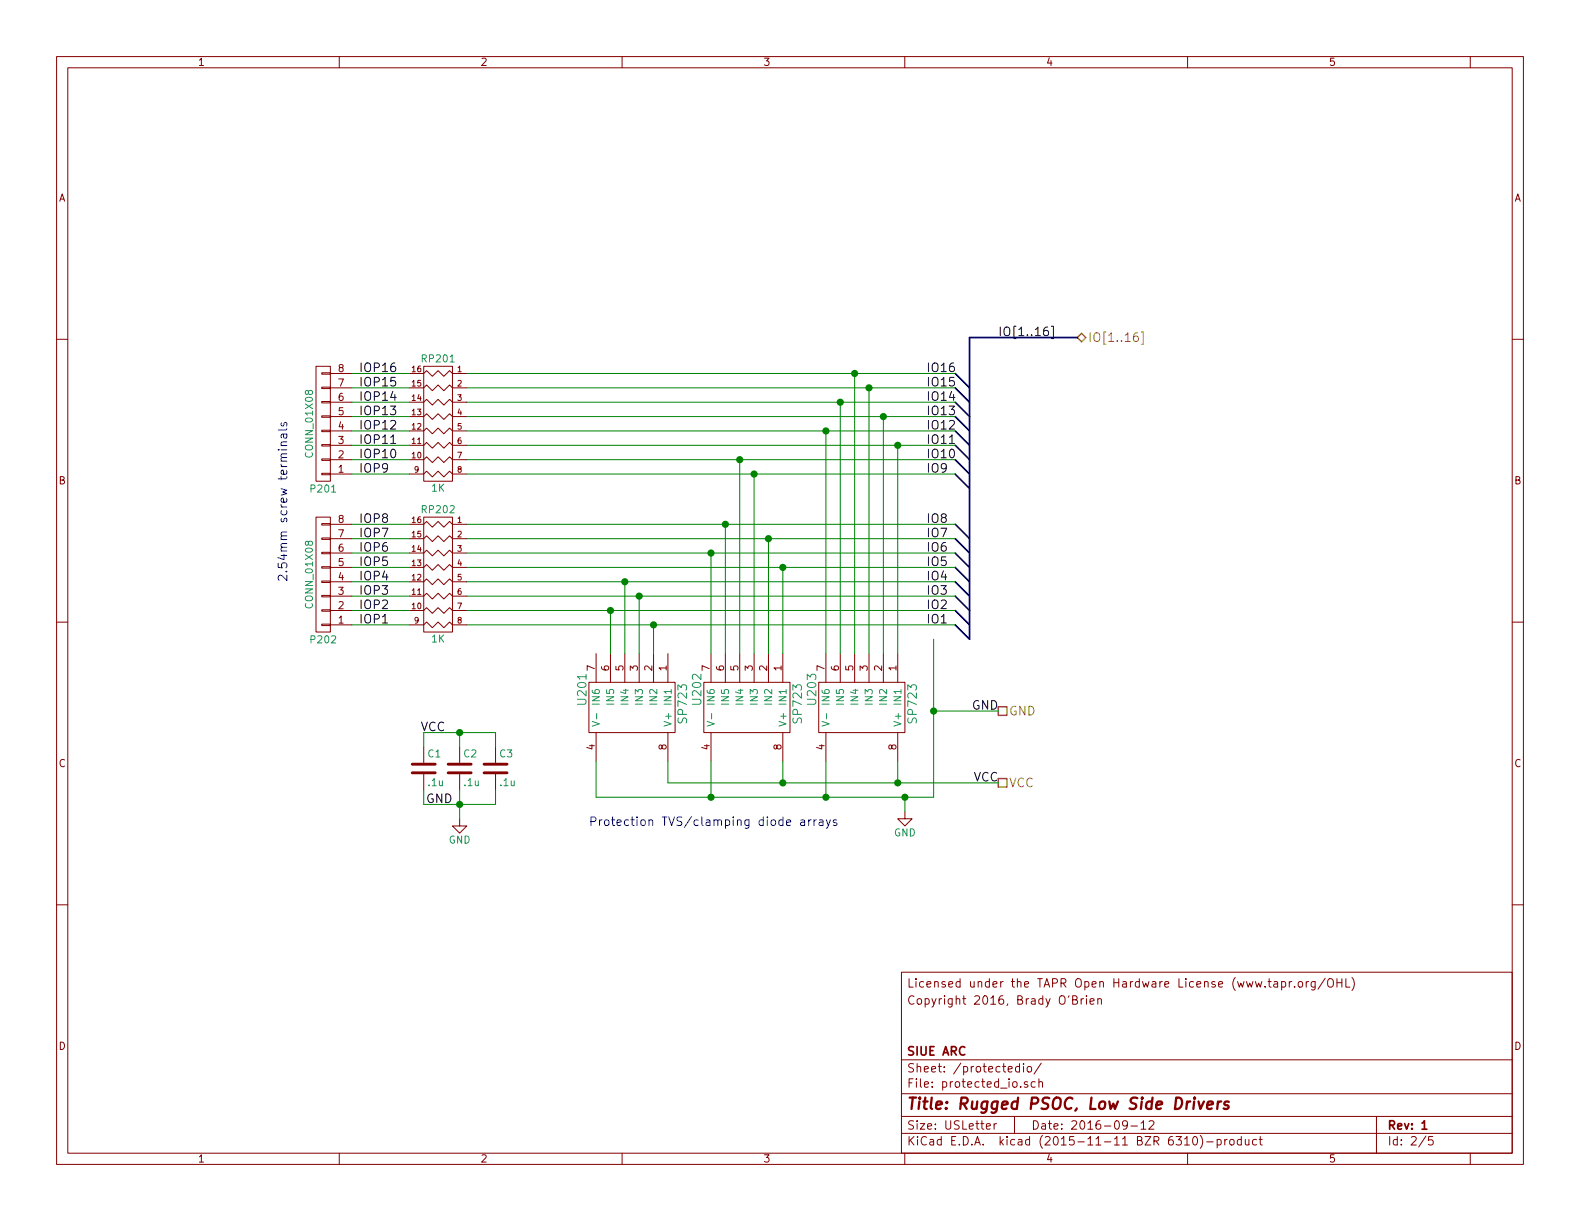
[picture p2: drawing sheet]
EESchema Schematic File Version 2
LIBS:power
LIBS:device
LIBS:transistors
LIBS:conn
LIBS:linear
LIBS:regul
LIBS:74xx
LIBS:cmos4000
LIBS:adc-dac
LIBS:memory
LIBS:xilinx
LIBS:microcontrollers
LIBS:dsp
LIBS:microchip
LIBS:analog_switches
LIBS:motorola
LIBS:texas
LIBS:intel
LIBS:audio
LIBS:interface
LIBS:digital-audio
LIBS:philips
LIBS:display
LIBS:cypress
LIBS:siliconi
LIBS:opto
LIBS:atmel
LIBS:contrib
LIBS:valves
LIBS:cartboard
LIBS:cartboard-cache
EELAYER 25 0
EELAYER END
$Descr USLetter 11000 8500
encoding utf-8
Sheet 2 5
Title "Rugged PSOC, Low Side Drivers"
Date "2016-09-12"
Rev "1"
Comp "SIUE ARC"
Comment1 ""
Comment2 ""
Comment3 "Copyright 2016, Brady O'Brien"
Comment4 "Licensed under the TAPR Open Hardware License (www.tapr.org/OHL)"
$EndDescr
Text Notes 4100 5750 0    60   ~ 0
Protection TVS/clamping diode arrays
$Comp
L SP723 U202
U 1 1
P 4800 4750
F 0 "U202" H 4850 4800 60  0000 C CNN
F 1 "SP723" H 4950 5500 60  0000 C CNN
F 2 "Housings_SOIC:SOIC-8_3.9x4.9mm_Pitch1.27mm" H 4800 4750 60  0001 C CNN
F 3 "" H 4800 4750 60  0000 C CNN
	1    4800 4750
	0    1    1    0   
$EndComp
Text Label 6450 4350 0    60   ~ 0
IO1
Text Label 6450 4250 0    60   ~ 0
IO2
Text Label 6450 4150 0    60   ~ 0
IO3
Text Label 6450 4050 0    60   ~ 0
IO4
Text Label 6450 3950 0    60   ~ 0
IO5
Text Label 6450 3850 0    60   ~ 0
IO6
Text Label 6450 3750 0    60   ~ 0
IO7
Text Label 6450 3650 0    60   ~ 0
IO8
Text Label 6450 3200 0    60   ~ 0
IO10
Text Label 6450 3100 0    60   ~ 0
IO11
Text Label 6450 3000 0    60   ~ 0
IO12
Text Label 6450 2900 0    60   ~ 0
IO13
Text Label 6450 2800 0    60   ~ 0
IO14
Text Label 6450 2700 0    60   ~ 0
IO15
Text Label 6450 2600 0    60   ~ 0
IO16
Text Label 6450 3300 0    60   ~ 0
IO9
Entry Bus Bus
	6650 2600 6750 2700
Entry Bus Bus
	6650 2700 6750 2800
Entry Bus Bus
	6650 2800 6750 2900
Entry Bus Bus
	6650 2900 6750 3000
Entry Bus Bus
	6650 3000 6750 3100
Entry Bus Bus
	6650 3100 6750 3200
Entry Bus Bus
	6650 3200 6750 3300
Entry Bus Bus
	6650 3300 6750 3400
Entry Bus Bus
	6650 3650 6750 3750
Entry Bus Bus
	6650 3750 6750 3850
Entry Bus Bus
	6650 3850 6750 3950
Entry Bus Bus
	6650 3950 6750 4050
Entry Bus Bus
	6650 4050 6750 4150
Entry Bus Bus
	6650 4150 6750 4250
Entry Bus Bus
	6650 4250 6750 4350
Entry Bus Bus
	6650 4350 6750 4450
Text HLabel 7500 2350 2    60   BiDi ~ 0
IO[1..16]
Text Label 6950 5450 2    60   ~ 0
VCC
Text HLabel 6950 4950 2    60   UnSpc ~ 0
GND
Text HLabel 6950 5450 2    60   UnSpc ~ 0
VCC
Text Label 6950 4950 2    60   ~ 0
GND
$Comp
L GND #PWR010
U 1 1
P 6300 5650
F 0 "#PWR010" H 6300 5400 50  0001 C CNN
F 1 "GND" H 6300 5500 50  0000 C CNN
F 2 "" H 6300 5650 60  0000 C CNN
F 3 "" H 6300 5650 60  0000 C CNN
	1    6300 5650
	1    0    0    -1  
$EndComp
Text Label 2500 4350 0    60   ~ 0
IOP1
Text Label 2500 4250 0    60   ~ 0
IOP2
Text Label 2500 4150 0    60   ~ 0
IOP3
Text Label 2500 4050 0    60   ~ 0
IOP4
Text Label 2500 3950 0    60   ~ 0
IOP5
Text Label 2500 3850 0    60   ~ 0
IOP6
Text Label 2500 3750 0    60   ~ 0
IOP7
Text Label 2500 3650 0    60   ~ 0
IOP8
Text Label 2500 3300 0    60   ~ 0
IOP9
Text Label 2500 3200 0    60   ~ 0
IOP10
Text Label 2500 3100 0    60   ~ 0
IOP11
Text Label 2500 3000 0    60   ~ 0
IOP12
Text Label 2500 2900 0    60   ~ 0
IOP13
Text Label 2500 2800 0    60   ~ 0
IOP14
Text Label 2500 2700 0    60   ~ 0
IOP15
Text Label 2500 2600 0    60   ~ 0
IOP16
Text Notes 2000 4050 1    60   ~ 0
2.54mm screw terminals
Text Label 6950 2350 0    60   ~ 0
IO[1..16]
$Comp
L C C1
U 1 1
P 2950 5350
F 0 "C1" H 2975 5450 50  0000 L CNN
F 1 ".1u" H 2975 5250 50  0000 L CNN
F 2 "Capacitors_SMD:C_0603_HandSoldering" H 2988 5200 30  0001 C CNN
F 3 "" H 2950 5350 60  0000 C CNN
	1    2950 5350
	1    0    0    -1  
$EndComp
$Comp
L C C2
U 1 1
P 3200 5350
F 0 "C2" H 3225 5450 50  0000 L CNN
F 1 ".1u" H 3225 5250 50  0000 L CNN
F 2 "Capacitors_SMD:C_0603_HandSoldering" H 3238 5200 30  0001 C CNN
F 3 "" H 3200 5350 60  0000 C CNN
	1    3200 5350
	1    0    0    -1  
$EndComp
$Comp
L C C3
U 1 1
P 3450 5350
F 0 "C3" H 3475 5450 50  0000 L CNN
F 1 ".1u" H 3475 5250 50  0000 L CNN
F 2 "Capacitors_SMD:C_0603_HandSoldering" H 3488 5200 30  0001 C CNN
F 3 "" H 3450 5350 60  0000 C CNN
	1    3450 5350
	1    0    0    -1  
$EndComp
$Comp
L GND #PWR011
U 1 1
P 3200 5700
F 0 "#PWR011" H 3200 5450 50  0001 C CNN
F 1 "GND" H 3200 5550 50  0000 C CNN
F 2 "" H 3200 5700 60  0000 C CNN
F 3 "" H 3200 5700 60  0000 C CNN
	1    3200 5700
	1    0    0    -1  
$EndComp
Text Label 3100 5100 2    60   ~ 0
VCC
Text Label 3150 5600 2    60   ~ 0
GND
$Comp
L SP723 U201
U 1 1
P 4000 4750
F 0 "U201" H 4050 4800 60  0000 C CNN
F 1 "SP723" H 4150 5500 60  0000 C CNN
F 2 "Housings_SOIC:SOIC-8_3.9x4.9mm_Pitch1.27mm" H 4000 4750 60  0001 C CNN
F 3 "" H 4000 4750 60  0000 C CNN
	1    4000 4750
	0    1    1    0   
$EndComp
$Comp
L CONN_01X08 P202
U 1 1
P 2250 4000
F 0 "P202" H 2250 4450 50  0000 C CNN
F 1 "CONN_01X08" V 2350 4000 50  0000 C CNN
F 2 "cartboard:TE_TERMBLOCK_5mmx8_282836-8" H 2250 4000 60  0001 C CNN
F 3 "" H 2250 4000 60  0000 C CNN
F 4 "282836-8" H 2250 4000 60  0001 C CNN "Part"
	1    2250 4000
	-1   0    0    1   
$EndComp
$Comp
L R_PACK8 RP202
U 1 1
P 3050 4000
F 0 "RP202" H 3050 4450 50  0000 C CNN
F 1 "1K" H 3050 3550 50  0000 C CNN
F 2 "Housings_SOIC:SOIC-16_7.5x10.3mm_Pitch1.27mm" H 3050 4000 60  0001 C CNN
F 3 "" H 3050 4000 60  0000 C CNN
F 4 "628A102" H 3050 4000 60  0001 C CNN "Part"
	1    3050 4000
	-1   0    0    -1  
$EndComp
$Comp
L CONN_01X08 P201
U 1 1
P 2250 2950
F 0 "P201" H 2250 3400 50  0000 C CNN
F 1 "CONN_01X08" V 2350 2950 50  0000 C CNN
F 2 "cartboard:TE_TERMBLOCK_5mmx8_282836-8" H 2250 2950 60  0001 C CNN
F 3 "" H 2250 2950 60  0000 C CNN
F 4 "282836-8" H 2250 2950 60  0001 C CNN "Part"
	1    2250 2950
	-1   0    0    1   
$EndComp
$Comp
L R_PACK8 RP201
U 1 1
P 3050 2950
F 0 "RP201" H 3050 3400 50  0000 C CNN
F 1 "1K" H 3050 2500 50  0000 C CNN
F 2 "Housings_SOIC:SOIC-16_7.5x10.3mm_Pitch1.27mm" H 3050 2950 60  0001 C CNN
F 3 "" H 3050 2950 60  0000 C CNN
F 4 "628A102" H 3050 2950 60  0001 C CNN "Part"
	1    3050 2950
	-1   0    0    -1  
$EndComp
$Comp
L SP723 U203
U 1 1
P 5600 4750
F 0 "U203" H 5650 4800 60  0000 C CNN
F 1 "SP723" H 5750 5500 60  0000 C CNN
F 2 "Housings_SOIC:SOIC-8_3.9x4.9mm_Pitch1.27mm" H 5600 4750 60  0001 C CNN
F 3 "" H 5600 4750 60  0000 C CNN
	1    5600 4750
	0    1    1    0   
$EndComp
Wire Wire Line
	4150 5300 4150 5550
Wire Wire Line
	4150 5550 6500 5550
Wire Wire Line
	5750 5550 5750 5300
Wire Wire Line
	4950 5300 4950 5550
Connection ~ 4950 5550
Wire Wire Line
	4650 5300 4650 5450
Wire Wire Line
	4650 5450 6950 5450
Wire Wire Line
	6250 5450 6250 5300
Wire Wire Line
	5450 5300 5450 5450
Connection ~ 5450 5450
Wire Wire Line
	6500 5550 6500 4450
Connection ~ 5750 5550
Wire Bus Line
	6750 2350 7500 2350
Wire Bus Line
	6750 2350 6750 4450
Wire Wire Line
	6500 4950 6950 4950
Connection ~ 6500 4950
Connection ~ 6250 5450
Wire Wire Line
	6300 5650 6300 5550
Connection ~ 6300 5550
Wire Wire Line
	2450 3300 2850 3300
Wire Wire Line
	2450 3200 2850 3200
Wire Wire Line
	2450 3100 2850 3100
Wire Wire Line
	2450 3000 2850 3000
Wire Wire Line
	2450 2900 2850 2900
Wire Wire Line
	2450 2800 2850 2800
Wire Wire Line
	2450 2700 2850 2700
Wire Wire Line
	2450 2600 2850 2600
Wire Wire Line
	2450 4350 2850 4350
Wire Wire Line
	2450 4250 2850 4250
Wire Wire Line
	2450 4150 2850 4150
Wire Wire Line
	2450 4050 2850 4050
Wire Wire Line
	2450 3950 2850 3950
Wire Wire Line
	2450 3850 2850 3850
Wire Wire Line
	2450 3750 2850 3750
Wire Wire Line
	2450 3650 2850 3650
Wire Wire Line
	2950 5500 2950 5600
Wire Wire Line
	2950 5600 3450 5600
Wire Wire Line
	3450 5600 3450 5500
Wire Wire Line
	3200 5500 3200 5700
Connection ~ 3200 5600
Wire Wire Line
	2950 5200 2950 5100
Wire Wire Line
	2950 5100 3450 5100
Wire Wire Line
	3450 5100 3450 5200
Wire Wire Line
	3200 5100 3200 5200
Connection ~ 3200 5100
Wire Wire Line
	3250 2600 6650 2600
Wire Wire Line
	3250 2700 6650 2700
Wire Wire Line
	3250 2800 6650 2800
Wire Wire Line
	3250 2900 6650 2900
Wire Wire Line
	3250 3000 6650 3000
Wire Wire Line
	3250 3100 6650 3100
Wire Wire Line
	3250 3200 6650 3200
Wire Wire Line
	3250 3300 6650 3300
Wire Wire Line
	3250 3650 6650 3650
Wire Wire Line
	3250 3750 6650 3750
Wire Wire Line
	3250 3850 6650 3850
Wire Wire Line
	3250 3950 6650 3950
Wire Wire Line
	3250 4050 6650 4050
Wire Wire Line
	3250 4150 6650 4150
Wire Wire Line
	3250 4250 6650 4250
Wire Wire Line
	3250 4350 6650 4350
Wire Wire Line
	5950 4550 5950 2600
Connection ~ 5950 2600
Wire Wire Line
	6050 4550 6050 2700
Connection ~ 6050 2700
Wire Wire Line
	5850 4550 5850 2800
Connection ~ 5850 2800
Wire Wire Line
	6150 4550 6150 2900
Connection ~ 6150 2900
Wire Wire Line
	5750 4550 5750 3000
Connection ~ 5750 3000
Wire Wire Line
	6250 3100 6250 4550
Connection ~ 6250 3100
Wire Wire Line
	5150 4550 5150 3200
Connection ~ 5150 3200
Wire Wire Line
	5250 4550 5250 3300
Connection ~ 5250 3300
Wire Wire Line
	5050 4550 5050 3650
Connection ~ 5050 3650
Wire Wire Line
	5350 4550 5350 3750
Connection ~ 5350 3750
Wire Wire Line
	4950 4550 4950 3850
Connection ~ 4950 3850
Wire Wire Line
	5450 4550 5450 3950
Connection ~ 5450 3950
Wire Wire Line
	4350 4550 4350 4050
Connection ~ 4350 4050
Wire Wire Line
	4450 4550 4450 4150
Connection ~ 4450 4150
Wire Wire Line
	4250 4550 4250 4250
Connection ~ 4250 4250
Wire Wire Line
	4550 4550 4550 4350
Connection ~ 4550 4350
$EndSCHEMATC
